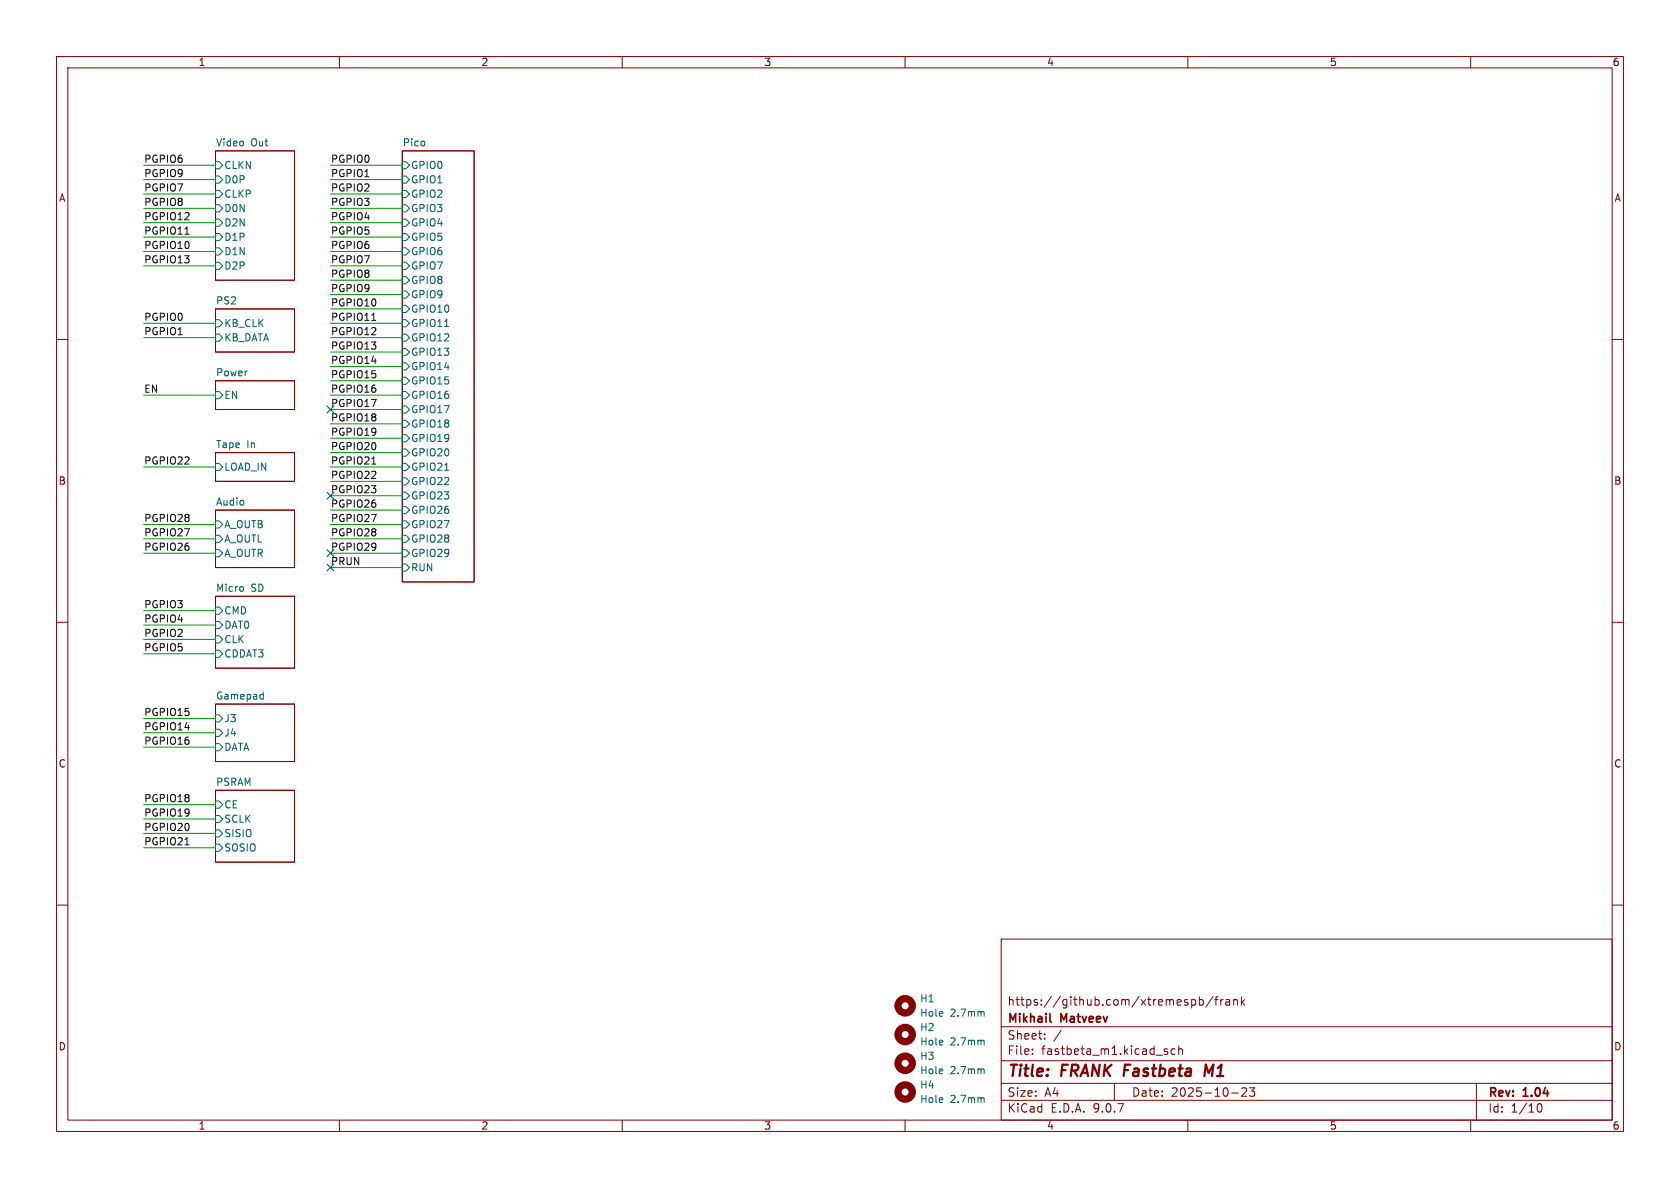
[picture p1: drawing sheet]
(kicad_sch
 (version 20250114)
 (generator "eeschema")
 (generator_version "9.0")
 (paper "A4")
 (title_block
  (title "${NAME} ${MODEL} ${VARIANT}")
  (date "${DATE}")
  (rev "${VERSION}")
  (company "Mikhail Matveev")
  (comment 1 "https://github.com/xtremespb/frank"))
 (lib_symbols
  (symbol "Mechanical:MountingHole"
   (pin_names
    (offset 1.016)) (exclude_from_sim yes) (in_bom no) (on_board yes)
   (property "Reference" "H" (at 0 5.08 0) (effects (font (size 1.27 1.27))))
   (property "Value" "MountingHole" (at 0 3.175 0) (effects (font (size 1.27 1.27))))
   (property "Footprint" "" (at 0 0 0) (effects (font (size 1.27 1.27)) (hide yes)))
   (property "Datasheet" "~" (at 0 0 0) (effects (font (size 1.27 1.27)) (hide yes)))
   (property "Description" "Mounting Hole without connection" (at 0 0 0) (effects (font (size 1.27 1.27)) (hide yes)))
   (symbol "MountingHole_0_1"
    (circle (center 0 0) (radius 1.27) (stroke (width 1.27) (type default)) (fill (type none))))
   (embedded_fonts no)))
 (no_connect
  (at 58.42 97.79))
 (no_connect
  (at 58.42 87.63))
 (no_connect
  (at 58.42 72.39))
 (no_connect
  (at 58.42 100.33))
 (wire
  (pts (xy 58.42 57.15) (xy 71.12 57.15))
  (stroke (width 0) (type default)))
 (wire
  (pts (xy 25.4 82.55) (xy 38.1 82.55))
  (stroke (width 0) (type default)))
 (wire
  (pts (xy 25.4 147.32) (xy 38.1 147.32))
  (stroke (width 0) (type default)))
 (wire
  (pts (xy 25.4 110.49) (xy 38.1 110.49))
  (stroke (width 0) (type default)))
 (wire
  (pts (xy 25.4 41.91) (xy 38.1 41.91))
  (stroke (width 0) (type default)))
 (wire
  (pts (xy 25.4 142.24) (xy 38.1 142.24))
  (stroke (width 0) (type default)))
 (wire
  (pts (xy 58.42 49.53) (xy 71.12 49.53))
  (stroke (width 0) (type default)))
 (wire
  (pts (xy 25.4 149.86) (xy 38.1 149.86))
  (stroke (width 0) (type default)))
 (wire
  (pts (xy 58.42 80.01) (xy 71.12 80.01))
  (stroke (width 0) (type default)))
 (wire
  (pts (xy 25.4 132.08) (xy 38.1 132.08))
  (stroke (width 0) (type default)))
 (wire
  (pts (xy 25.4 69.85) (xy 38.1 69.85))
  (stroke (width 0) (type default)))
 (wire
  (pts (xy 58.42 59.69) (xy 71.12 59.69))
  (stroke (width 0) (type default)))
 (wire
  (pts (xy 25.4 92.71) (xy 38.1 92.71))
  (stroke (width 0) (type default)))
 (wire
  (pts (xy 25.4 95.25) (xy 38.1 95.25))
  (stroke (width 0) (type default)))
 (wire
  (pts (xy 25.4 97.79) (xy 38.1 97.79))
  (stroke (width 0) (type default)))
 (wire
  (pts (xy 58.42 39.37) (xy 71.12 39.37))
  (stroke (width 0) (type default)))
 (wire
  (pts (xy 25.4 36.83) (xy 38.1 36.83))
  (stroke (width 0) (type default)))
 (wire
  (pts (xy 58.42 82.55) (xy 71.12 82.55))
  (stroke (width 0) (type default)))
 (wire
  (pts (xy 58.42 100.33) (xy 71.12 100.33))
  (stroke (width 0) (type default)))
 (wire
  (pts (xy 58.42 67.31) (xy 71.12 67.31))
  (stroke (width 0) (type default)))
 (wire
  (pts (xy 25.4 144.78) (xy 38.1 144.78))
  (stroke (width 0) (type default)))
 (wire
  (pts (xy 25.4 31.75) (xy 38.1 31.75))
  (stroke (width 0) (type default)))
 (wire
  (pts (xy 25.4 29.21) (xy 38.1 29.21))
  (stroke (width 0) (type default)))
 (wire
  (pts (xy 58.42 34.29) (xy 71.12 34.29))
  (stroke (width 0) (type default)))
 (wire
  (pts (xy 58.42 62.23) (xy 71.12 62.23))
  (stroke (width 0) (type default)))
 (wire
  (pts (xy 58.42 44.45) (xy 71.12 44.45))
  (stroke (width 0) (type default)))
 (wire
  (pts (xy 58.42 29.21) (xy 71.12 29.21))
  (stroke (width 0) (type default)))
 (wire
  (pts (xy 25.4 57.15) (xy 38.1 57.15))
  (stroke (width 0) (type default)))
 (wire
  (pts (xy 58.42 64.77) (xy 71.12 64.77))
  (stroke (width 0) (type default)))
 (wire
  (pts (xy 25.4 44.45) (xy 38.1 44.45))
  (stroke (width 0) (type default)))
 (wire
  (pts (xy 58.42 31.75) (xy 71.12 31.75))
  (stroke (width 0) (type default)))
 (wire
  (pts (xy 58.42 77.47) (xy 71.12 77.47))
  (stroke (width 0) (type default)))
 (wire
  (pts (xy 25.4 59.69) (xy 38.1 59.69))
  (stroke (width 0) (type default)))
 (wire
  (pts (xy 58.42 52.07) (xy 71.12 52.07))
  (stroke (width 0) (type default)))
 (wire
  (pts (xy 25.4 34.29) (xy 38.1 34.29))
  (stroke (width 0) (type default)))
 (wire
  (pts (xy 58.42 90.17) (xy 71.12 90.17))
  (stroke (width 0) (type default)))
 (wire
  (pts (xy 58.42 87.63) (xy 71.12 87.63))
  (stroke (width 0) (type default)))
 (wire
  (pts (xy 58.42 41.91) (xy 71.12 41.91))
  (stroke (width 0) (type default)))
 (wire
  (pts (xy 25.4 127) (xy 38.1 127))
  (stroke (width 0) (type default)))
 (wire
  (pts (xy 58.42 46.99) (xy 71.12 46.99))
  (stroke (width 0) (type default)))
 (wire
  (pts (xy 58.42 72.39) (xy 71.12 72.39))
  (stroke (width 0) (type default)))
 (wire
  (pts (xy 58.42 95.25) (xy 71.12 95.25))
  (stroke (width 0) (type default)))
 (wire
  (pts (xy 58.42 74.93) (xy 71.12 74.93))
  (stroke (width 0) (type default)))
 (wire
  (pts (xy 58.42 69.85) (xy 71.12 69.85))
  (stroke (width 0) (type default)))
 (wire
  (pts (xy 25.4 115.57) (xy 38.1 115.57))
  (stroke (width 0) (type default)))
 (wire
  (pts (xy 25.4 129.54) (xy 38.1 129.54))
  (stroke (width 0) (type default)))
 (wire
  (pts (xy 58.42 54.61) (xy 71.12 54.61))
  (stroke (width 0) (type default)))
 (wire
  (pts (xy 58.42 36.83) (xy 71.12 36.83))
  (stroke (width 0) (type default)))
 (wire
  (pts (xy 25.4 39.37) (xy 38.1 39.37))
  (stroke (width 0) (type default)))
 (wire
  (pts (xy 58.42 97.79) (xy 71.12 97.79))
  (stroke (width 0) (type default)))
 (wire
  (pts (xy 58.42 92.71) (xy 71.12 92.71))
  (stroke (width 0) (type default)))
 (wire
  (pts (xy 25.4 113.03) (xy 38.1 113.03))
  (stroke (width 0) (type default)))
 (wire
  (pts (xy 58.42 85.09) (xy 71.12 85.09))
  (stroke (width 0) (type default)))
 (wire
  (pts (xy 25.4 46.99) (xy 38.1 46.99))
  (stroke (width 0) (type default)))
 (wire
  (pts (xy 25.4 107.95) (xy 38.1 107.95))
  (stroke (width 0) (type default)))
 (label "PRUN"
  (at 58.42 100.33 0)
  (effects (font (size 1.27 1.27)) (justify left bottom)))
 (label "PGPIO17"
  (at 58.42 72.39 0)
  (effects (font (size 1.27 1.27)) (justify left bottom)))
 (label "PGPIO7"
  (at 25.4 34.29 0)
  (effects (font (size 1.27 1.27)) (justify left bottom)))
 (label "PGPIO29"
  (at 58.42 97.79 0)
  (effects (font (size 1.27 1.27)) (justify left bottom)))
 (label "PGPIO13"
  (at 58.42 62.23 0)
  (effects (font (size 1.27 1.27)) (justify left bottom)))
 (label "PGPIO3"
  (at 25.4 107.95 0)
  (effects (font (size 1.27 1.27)) (justify left bottom)))
 (label "PGPIO3"
  (at 58.42 36.83 0)
  (effects (font (size 1.27 1.27)) (justify left bottom)))
 (label "PGPIO10"
  (at 58.42 54.61 0)
  (effects (font (size 1.27 1.27)) (justify left bottom)))
 (label "PGPIO16"
  (at 25.4 132.08 0)
  (effects (font (size 1.27 1.27)) (justify left bottom)))
 (label "PGPIO19"
  (at 25.4 144.78 0)
  (effects (font (size 1.27 1.27)) (justify left bottom)))
 (label "PGPIO2"
  (at 58.42 34.29 0)
  (effects (font (size 1.27 1.27)) (justify left bottom)))
 (label "PGPIO14"
  (at 25.4 129.54 0)
  (effects (font (size 1.27 1.27)) (justify left bottom)))
 (label "PGPIO8"
  (at 58.42 49.53 0)
  (effects (font (size 1.27 1.27)) (justify left bottom)))
 (label "PGPIO21"
  (at 58.42 82.55 0)
  (effects (font (size 1.27 1.27)) (justify left bottom)))
 (label "PGPIO22"
  (at 25.4 82.55 0)
  (effects (font (size 1.27 1.27)) (justify left bottom)))
 (label "PGPIO5"
  (at 25.4 115.57 0)
  (effects (font (size 1.27 1.27)) (justify left bottom)))
 (label "PGPIO12"
  (at 25.4 39.37 0)
  (effects (font (size 1.27 1.27)) (justify left bottom)))
 (label "PGPIO15"
  (at 58.42 67.31 0)
  (effects (font (size 1.27 1.27)) (justify left bottom)))
 (label "PGPIO0"
  (at 58.42 29.21 0)
  (effects (font (size 1.27 1.27)) (justify left bottom)))
 (label "PGPIO20"
  (at 58.42 80.01 0)
  (effects (font (size 1.27 1.27)) (justify left bottom)))
 (label "PGPIO26"
  (at 58.42 90.17 0)
  (effects (font (size 1.27 1.27)) (justify left bottom)))
 (label "PGPIO26"
  (at 25.4 97.79 0)
  (effects (font (size 1.27 1.27)) (justify left bottom)))
 (label "PGPIO28"
  (at 58.42 95.25 0)
  (effects (font (size 1.27 1.27)) (justify left bottom)))
 (label "PGPIO6"
  (at 58.42 44.45 0)
  (effects (font (size 1.27 1.27)) (justify left bottom)))
 (label "PGPIO19"
  (at 58.42 77.47 0)
  (effects (font (size 1.27 1.27)) (justify left bottom)))
 (label "PGPIO13"
  (at 25.4 46.99 0)
  (effects (font (size 1.27 1.27)) (justify left bottom)))
 (label "PGPIO2"
  (at 25.4 113.03 0)
  (effects (font (size 1.27 1.27)) (justify left bottom)))
 (label "PGPIO6"
  (at 25.4 29.21 0)
  (effects (font (size 1.27 1.27)) (justify left bottom)))
 (label "PGPIO4"
  (at 58.42 39.37 0)
  (effects (font (size 1.27 1.27)) (justify left bottom)))
 (label "PGPIO18"
  (at 25.4 142.24 0)
  (effects (font (size 1.27 1.27)) (justify left bottom)))
 (label "PGPIO0"
  (at 25.4 57.15 0)
  (effects (font (size 1.27 1.27)) (justify left bottom)))
 (label "PGPIO8"
  (at 25.4 36.83 0)
  (effects (font (size 1.27 1.27)) (justify left bottom)))
 (label "PGPIO11"
  (at 25.4 41.91 0)
  (effects (font (size 1.27 1.27)) (justify left bottom)))
 (label "PGPIO11"
  (at 58.42 57.15 0)
  (effects (font (size 1.27 1.27)) (justify left bottom)))
 (label "PGPIO1"
  (at 25.4 59.69 0)
  (effects (font (size 1.27 1.27)) (justify left bottom)))
 (label "EN"
  (at 25.4 69.85 0)
  (effects (font (size 1.27 1.27)) (justify left bottom)))
 (label "PGPIO7"
  (at 58.42 46.99 0)
  (effects (font (size 1.27 1.27)) (justify left bottom)))
 (label "PGPIO28"
  (at 25.4 92.71 0)
  (effects (font (size 1.27 1.27)) (justify left bottom)))
 (label "PGPIO23"
  (at 58.42 87.63 0)
  (effects (font (size 1.27 1.27)) (justify left bottom)))
 (label "PGPIO20"
  (at 25.4 147.32 0)
  (effects (font (size 1.27 1.27)) (justify left bottom)))
 (label "PGPIO12"
  (at 58.42 59.69 0)
  (effects (font (size 1.27 1.27)) (justify left bottom)))
 (label "PGPIO21"
  (at 25.4 149.86 0)
  (effects (font (size 1.27 1.27)) (justify left bottom)))
 (label "PGPIO4"
  (at 25.4 110.49 0)
  (effects (font (size 1.27 1.27)) (justify left bottom)))
 (label "PGPIO16"
  (at 58.42 69.85 0)
  (effects (font (size 1.27 1.27)) (justify left bottom)))
 (label "PGPIO5"
  (at 58.42 41.91 0)
  (effects (font (size 1.27 1.27)) (justify left bottom)))
 (label "PGPIO15"
  (at 25.4 127 0)
  (effects (font (size 1.27 1.27)) (justify left bottom)))
 (label "PGPIO14"
  (at 58.42 64.77 0)
  (effects (font (size 1.27 1.27)) (justify left bottom)))
 (label "PGPIO9"
  (at 58.42 52.07 0)
  (effects (font (size 1.27 1.27)) (justify left bottom)))
 (label "PGPIO9"
  (at 25.4 31.75 0)
  (effects (font (size 1.27 1.27)) (justify left bottom)))
 (label "PGPIO27"
  (at 58.42 92.71 0)
  (effects (font (size 1.27 1.27)) (justify left bottom)))
 (label "PGPIO10"
  (at 25.4 44.45 0)
  (effects (font (size 1.27 1.27)) (justify left bottom)))
 (label "PGPIO27"
  (at 25.4 95.25 0)
  (effects (font (size 1.27 1.27)) (justify left bottom)))
 (label "PGPIO18"
  (at 58.42 74.93 0)
  (effects (font (size 1.27 1.27)) (justify left bottom)))
 (label "PGPIO22"
  (at 58.42 85.09 0)
  (effects (font (size 1.27 1.27)) (justify left bottom)))
 (label "PGPIO1"
  (at 58.42 31.75 0)
  (effects (font (size 1.27 1.27)) (justify left bottom)))
 (symbol
  (lib_id "Mechanical:MountingHole")
  (at 160.02 187.96 0)
  (unit 1)
  (exclude_from_sim yes)
  (in_bom no)
  (on_board yes)
  (dnp no)
  (fields_autoplaced yes)
  (property "Reference" "H3" (at 162.56 186.6899 0) (effects (font (size 1.27 1.27)) (justify left)))
  (property "Value" "Hole 2.7mm" (at 162.56 189.2299 0) (effects (font (size 1.27 1.27)) (justify left)))
  (property "Footprint" "FRANK:Mounting Hole (2.7mm)" (at 160.02 187.96 0) (effects (font (size 1.27 1.27)) (hide yes)))
  (property "Datasheet" "~" (at 160.02 187.96 0) (effects (font (size 1.27 1.27)) (hide yes)))
  (property "Description" "Mounting Hole without connection" (at 160.02 187.96 0) (effects (font (size 1.27 1.27)) (hide yes)))
  (property "AliExpress" "" (at 160.02 187.96 0) (effects (font (size 1.27 1.27)) (hide yes)))
  (property "Height" "" (at 160.02 187.96 0) (effects (font (size 1.27 1.27)) (hide yes)))
  (property "Manufacturer_Name" "" (at 160.02 187.96 0) (effects (font (size 1.27 1.27)) (hide yes)))
  (property "Manufacturer_Part_Number" "" (at 160.02 187.96 0) (effects (font (size 1.27 1.27)) (hide yes)))
  (property "Mouser Part Number" "" (at 160.02 187.96 0) (effects (font (size 1.27 1.27)) (hide yes)))
  (property "Mouser Price/Stock" "" (at 160.02 187.96 0) (effects (font (size 1.27 1.27)) (hide yes)))
  (property "Sim.Device" "" (at 160.02 187.96 0) (effects (font (size 1.27 1.27)) (hide yes))))
 (symbol
  (lib_id "Mechanical:MountingHole")
  (at 160.02 182.88 0)
  (unit 1)
  (exclude_from_sim yes)
  (in_bom no)
  (on_board yes)
  (dnp no)
  (fields_autoplaced yes)
  (property "Reference" "H2" (at 162.56 181.6099 0) (effects (font (size 1.27 1.27)) (justify left)))
  (property "Value" "Hole 2.7mm" (at 162.56 184.1499 0) (effects (font (size 1.27 1.27)) (justify left)))
  (property "Footprint" "FRANK:Mounting Hole (2.7mm)" (at 160.02 182.88 0) (effects (font (size 1.27 1.27)) (hide yes)))
  (property "Datasheet" "~" (at 160.02 182.88 0) (effects (font (size 1.27 1.27)) (hide yes)))
  (property "Description" "Mounting Hole without connection" (at 160.02 182.88 0) (effects (font (size 1.27 1.27)) (hide yes)))
  (property "AliExpress" "" (at 160.02 182.88 0) (effects (font (size 1.27 1.27)) (hide yes)))
  (property "Height" "" (at 160.02 182.88 0) (effects (font (size 1.27 1.27)) (hide yes)))
  (property "Manufacturer_Name" "" (at 160.02 182.88 0) (effects (font (size 1.27 1.27)) (hide yes)))
  (property "Manufacturer_Part_Number" "" (at 160.02 182.88 0) (effects (font (size 1.27 1.27)) (hide yes)))
  (property "Mouser Part Number" "" (at 160.02 182.88 0) (effects (font (size 1.27 1.27)) (hide yes)))
  (property "Mouser Price/Stock" "" (at 160.02 182.88 0) (effects (font (size 1.27 1.27)) (hide yes)))
  (property "Sim.Device" "" (at 160.02 182.88 0) (effects (font (size 1.27 1.27)) (hide yes))))
 (symbol
  (lib_id "Mechanical:MountingHole")
  (at 160.02 193.04 0)
  (unit 1)
  (exclude_from_sim yes)
  (in_bom no)
  (on_board yes)
  (dnp no)
  (fields_autoplaced yes)
  (property "Reference" "H4" (at 162.56 191.7699 0) (effects (font (size 1.27 1.27)) (justify left)))
  (property "Value" "Hole 2.7mm" (at 162.56 194.3099 0) (effects (font (size 1.27 1.27)) (justify left)))
  (property "Footprint" "FRANK:Mounting Hole (2.7mm)" (at 160.02 193.04 0) (effects (font (size 1.27 1.27)) (hide yes)))
  (property "Datasheet" "~" (at 160.02 193.04 0) (effects (font (size 1.27 1.27)) (hide yes)))
  (property "Description" "Mounting Hole without connection" (at 160.02 193.04 0) (effects (font (size 1.27 1.27)) (hide yes)))
  (property "AliExpress" "" (at 160.02 193.04 0) (effects (font (size 1.27 1.27)) (hide yes)))
  (property "Height" "" (at 160.02 193.04 0) (effects (font (size 1.27 1.27)) (hide yes)))
  (property "Manufacturer_Name" "" (at 160.02 193.04 0) (effects (font (size 1.27 1.27)) (hide yes)))
  (property "Manufacturer_Part_Number" "" (at 160.02 193.04 0) (effects (font (size 1.27 1.27)) (hide yes)))
  (property "Mouser Part Number" "" (at 160.02 193.04 0) (effects (font (size 1.27 1.27)) (hide yes)))
  (property "Mouser Price/Stock" "" (at 160.02 193.04 0) (effects (font (size 1.27 1.27)) (hide yes)))
  (property "Sim.Device" "" (at 160.02 193.04 0) (effects (font (size 1.27 1.27)) (hide yes))))
 (symbol
  (lib_id "Mechanical:MountingHole")
  (at 160.02 177.8 0)
  (unit 1)
  (exclude_from_sim yes)
  (in_bom no)
  (on_board yes)
  (dnp no)
  (fields_autoplaced yes)
  (property "Reference" "H1" (at 162.56 176.5299 0) (effects (font (size 1.27 1.27)) (justify left)))
  (property "Value" "Hole 2.7mm" (at 162.56 179.0699 0) (effects (font (size 1.27 1.27)) (justify left)))
  (property "Footprint" "FRANK:Mounting Hole (2.7mm)" (at 160.02 177.8 0) (effects (font (size 1.27 1.27)) (hide yes)))
  (property "Datasheet" "~" (at 160.02 177.8 0) (effects (font (size 1.27 1.27)) (hide yes)))
  (property "Description" "Mounting Hole without connection" (at 160.02 177.8 0) (effects (font (size 1.27 1.27)) (hide yes)))
  (property "AliExpress" "" (at 160.02 177.8 0) (effects (font (size 1.27 1.27)) (hide yes)))
  (property "Height" "" (at 160.02 177.8 0) (effects (font (size 1.27 1.27)) (hide yes)))
  (property "Manufacturer_Name" "" (at 160.02 177.8 0) (effects (font (size 1.27 1.27)) (hide yes)))
  (property "Manufacturer_Part_Number" "" (at 160.02 177.8 0) (effects (font (size 1.27 1.27)) (hide yes)))
  (property "Mouser Part Number" "" (at 160.02 177.8 0) (effects (font (size 1.27 1.27)) (hide yes)))
  (property "Mouser Price/Stock" "" (at 160.02 177.8 0) (effects (font (size 1.27 1.27)) (hide yes)))
  (property "Sim.Device" "" (at 160.02 177.8 0) (effects (font (size 1.27 1.27)) (hide yes))))
 (sheet
  (at 38.1 105.41)
  (size 13.97 12.7)
  (exclude_from_sim no)
  (in_bom yes)
  (on_board yes)
  (dnp no)
  (fields_autoplaced yes)
  (stroke (width 0.1524) (type solid))
  (fill (color 0 0 0 0.0000))
  (property "Sheetname" "Micro SD" (at 38.1 104.6984 0) (effects (font (size 1.27 1.27)) (justify left bottom)))
  (property "Sheetfile" "sd.kicad_sch" (at 38.1 118.6946 0) (effects (font (size 1.27 1.27)) (justify left top) (hide yes)))
  (pin "CMD" input (at 38.1 107.95 180) (effects (font (size 1.27 1.27)) (justify left)))
  (pin "DAT0" input (at 38.1 110.49 180) (effects (font (size 1.27 1.27)) (justify left)))
  (pin "CLK" input (at 38.1 113.03 180) (effects (font (size 1.27 1.27)) (justify left)))
  (pin "CDDAT3" input (at 38.1 115.57 180) (effects (font (size 1.27 1.27)) (justify left))))
 (sheet
  (at 38.1 80.01)
  (size 13.97 5.08)
  (exclude_from_sim no)
  (in_bom yes)
  (on_board yes)
  (dnp no)
  (fields_autoplaced yes)
  (stroke (width 0.1524) (type solid))
  (fill (color 0 0 0 0.0000))
  (property "Sheetname" "Tape In" (at 38.1 79.2984 0) (effects (font (size 1.27 1.27)) (justify left bottom)))
  (property "Sheetfile" "tape.kicad_sch" (at 38.1 85.6746 0) (effects (font (size 1.27 1.27)) (justify left top) (hide yes)))
  (pin "LOAD_IN" input (at 38.1 82.55 180) (effects (font (size 1.27 1.27)) (justify left))))
 (sheet
  (at 38.1 139.7)
  (size 13.97 12.7)
  (exclude_from_sim no)
  (in_bom yes)
  (on_board yes)
  (dnp no)
  (fields_autoplaced yes)
  (stroke (width 0.1524) (type solid))
  (fill (color 0 0 0 0.0000))
  (property "Sheetname" "PSRAM" (at 38.1 138.9884 0) (effects (font (size 1.27 1.27)) (justify left bottom)))
  (property "Sheetfile" "psram.kicad_sch" (at 38.1 152.9846 0) (effects (font (size 1.27 1.27)) (justify left top) (hide yes)))
  (pin "CE" input (at 38.1 142.24 180) (effects (font (size 1.27 1.27)) (justify left)))
  (pin "SCLK" input (at 38.1 144.78 180) (effects (font (size 1.27 1.27)) (justify left)))
  (pin "SISIO" input (at 38.1 147.32 180) (effects (font (size 1.27 1.27)) (justify left)))
  (pin "SOSIO" input (at 38.1 149.86 180) (effects (font (size 1.27 1.27)) (justify left))))
 (sheet
  (at 38.1 90.17)
  (size 13.97 10.16)
  (exclude_from_sim no)
  (in_bom yes)
  (on_board yes)
  (dnp no)
  (fields_autoplaced yes)
  (stroke (width 0.1524) (type solid))
  (fill (color 0 0 0 0.0000))
  (property "Sheetname" "Audio" (at 38.1 89.4584 0) (effects (font (size 1.27 1.27)) (justify left bottom)))
  (property "Sheetfile" "audio.kicad_sch" (at 38.1 100.9146 0) (effects (font (size 1.27 1.27)) (justify left top) (hide yes)))
  (pin "A_OUTB" input (at 38.1 92.71 180) (effects (font (size 1.27 1.27)) (justify left)))
  (pin "A_OUTL" input (at 38.1 95.25 180) (effects (font (size 1.27 1.27)) (justify left)))
  (pin "A_OUTR" input (at 38.1 97.79 180) (effects (font (size 1.27 1.27)) (justify left))))
 (sheet
  (at 38.1 67.31)
  (size 13.97 5.08)
  (exclude_from_sim no)
  (in_bom yes)
  (on_board yes)
  (dnp no)
  (fields_autoplaced yes)
  (stroke (width 0.1524) (type solid))
  (fill (color 0 0 0 0.0000))
  (property "Sheetname" "Power" (at 38.1 66.5984 0) (effects (font (size 1.27 1.27)) (justify left bottom)))
  (property "Sheetfile" "power.kicad_sch" (at 38.1 72.9746 0) (effects (font (size 1.27 1.27)) (justify left top) (hide yes)))
  (pin "EN" input (at 38.1 69.85 180) (effects (font (size 1.27 1.27)) (justify left))))
 (sheet
  (at 71.12 26.67)
  (size 12.7 76.2)
  (exclude_from_sim no)
  (in_bom yes)
  (on_board yes)
  (dnp no)
  (fields_autoplaced yes)
  (stroke (width 0.1524) (type solid))
  (fill (color 0 0 0 0.0000))
  (property "Sheetname" "Pico" (at 71.12 25.9584 0) (effects (font (size 1.27 1.27)) (justify left bottom)))
  (property "Sheetfile" "pico.kicad_sch" (at 71.12 103.4546 0) (effects (font (size 1.27 1.27)) (justify left top) (hide yes)))
  (pin "GPIO0" input (at 71.12 29.21 180) (effects (font (size 1.27 1.27)) (justify left)))
  (pin "GPIO1" input (at 71.12 31.75 180) (effects (font (size 1.27 1.27)) (justify left)))
  (pin "GPIO2" input (at 71.12 34.29 180) (effects (font (size 1.27 1.27)) (justify left)))
  (pin "GPIO3" input (at 71.12 36.83 180) (effects (font (size 1.27 1.27)) (justify left)))
  (pin "GPIO4" input (at 71.12 39.37 180) (effects (font (size 1.27 1.27)) (justify left)))
  (pin "GPIO5" input (at 71.12 41.91 180) (effects (font (size 1.27 1.27)) (justify left)))
  (pin "GPIO6" input (at 71.12 44.45 180) (effects (font (size 1.27 1.27)) (justify left)))
  (pin "GPIO7" input (at 71.12 46.99 180) (effects (font (size 1.27 1.27)) (justify left)))
  (pin "GPIO8" input (at 71.12 49.53 180) (effects (font (size 1.27 1.27)) (justify left)))
  (pin "GPIO9" input (at 71.12 52.07 180) (effects (font (size 1.27 1.27)) (justify left)))
  (pin "GPIO10" input (at 71.12 54.61 180) (effects (font (size 1.27 1.27)) (justify left)))
  (pin "GPIO11" input (at 71.12 57.15 180) (effects (font (size 1.27 1.27)) (justify left)))
  (pin "GPIO12" input (at 71.12 59.69 180) (effects (font (size 1.27 1.27)) (justify left)))
  (pin "GPIO13" input (at 71.12 62.23 180) (effects (font (size 1.27 1.27)) (justify left)))
  (pin "GPIO14" input (at 71.12 64.77 180) (effects (font (size 1.27 1.27)) (justify left)))
  (pin "GPIO15" input (at 71.12 67.31 180) (effects (font (size 1.27 1.27)) (justify left)))
  (pin "GPIO16" input (at 71.12 69.85 180) (effects (font (size 1.27 1.27)) (justify left)))
  (pin "GPIO17" input (at 71.12 72.39 180) (effects (font (size 1.27 1.27)) (justify left)))
  (pin "GPIO18" input (at 71.12 74.93 180) (effects (font (size 1.27 1.27)) (justify left)))
  (pin "GPIO19" input (at 71.12 77.47 180) (effects (font (size 1.27 1.27)) (justify left)))
  (pin "GPIO20" input (at 71.12 80.01 180) (effects (font (size 1.27 1.27)) (justify left)))
  (pin "GPIO21" input (at 71.12 82.55 180) (effects (font (size 1.27 1.27)) (justify left)))
  (pin "GPIO22" input (at 71.12 85.09 180) (effects (font (size 1.27 1.27)) (justify left)))
  (pin "GPIO23" input (at 71.12 87.63 180) (effects (font (size 1.27 1.27)) (justify left)))
  (pin "GPIO26" input (at 71.12 90.17 180) (effects (font (size 1.27 1.27)) (justify left)))
  (pin "GPIO27" input (at 71.12 92.71 180) (effects (font (size 1.27 1.27)) (justify left)))
  (pin "GPIO28" input (at 71.12 95.25 180) (effects (font (size 1.27 1.27)) (justify left)))
  (pin "GPIO29" input (at 71.12 97.79 180) (effects (font (size 1.27 1.27)) (justify left)))
  (pin "RUN" input (at 71.12 100.33 180) (effects (font (size 1.27 1.27)) (justify left))))
 (sheet
  (at 38.1 124.46)
  (size 13.97 10.16)
  (exclude_from_sim no)
  (in_bom yes)
  (on_board yes)
  (dnp no)
  (fields_autoplaced yes)
  (stroke (width 0.1524) (type solid))
  (fill (color 0 0 0 0.0000))
  (property "Sheetname" "Gamepad" (at 38.1 123.7484 0) (effects (font (size 1.27 1.27)) (justify left bottom)))
  (property "Sheetfile" "gamepad.kicad_sch" (at 38.1 135.2046 0) (effects (font (size 1.27 1.27)) (justify left top) (hide yes)))
  (pin "J3" input (at 38.1 127 180) (effects (font (size 1.27 1.27)) (justify left)))
  (pin "J4" input (at 38.1 129.54 180) (effects (font (size 1.27 1.27)) (justify left)))
  (pin "DATA" input (at 38.1 132.08 180) (effects (font (size 1.27 1.27)) (justify left))))
 (sheet
  (at 38.1 54.61)
  (size 13.97 7.62)
  (exclude_from_sim no)
  (in_bom yes)
  (on_board yes)
  (dnp no)
  (fields_autoplaced yes)
  (stroke (width 0.1524) (type solid))
  (fill (color 0 0 0 0.0000))
  (property "Sheetname" "PS2" (at 38.1 53.8984 0) (effects (font (size 1.27 1.27)) (justify left bottom)))
  (property "Sheetfile" "ps2.kicad_sch" (at 38.1 62.8146 0) (effects (font (size 1.27 1.27)) (justify left top) (hide yes)))
  (pin "KB_CLK" input (at 38.1 57.15 180) (effects (font (size 1.27 1.27)) (justify left)))
  (pin "KB_DATA" input (at 38.1 59.69 180) (effects (font (size 1.27 1.27)) (justify left))))
 (sheet
  (at 38.1 26.67)
  (size 13.97 22.86)
  (exclude_from_sim no)
  (in_bom yes)
  (on_board yes)
  (dnp no)
  (fields_autoplaced yes)
  (stroke (width 0.1524) (type solid))
  (fill (color 0 0 0 0.0000))
  (property "Sheetname" "Video Out" (at 38.1 25.9584 0) (effects (font (size 1.27 1.27)) (justify left bottom)))
  (property "Sheetfile" "hdmi.kicad_sch" (at 38.1 50.1146 0) (effects (font (size 1.27 1.27)) (justify left top) (hide yes)))
  (pin "CLKN" input (at 38.1 29.21 180) (effects (font (size 1.27 1.27)) (justify left)))
  (pin "D0P" input (at 38.1 31.75 180) (effects (font (size 1.27 1.27)) (justify left)))
  (pin "CLKP" input (at 38.1 34.29 180) (effects (font (size 1.27 1.27)) (justify left)))
  (pin "D0N" input (at 38.1 36.83 180) (effects (font (size 1.27 1.27)) (justify left)))
  (pin "D2N" input (at 38.1 39.37 180) (effects (font (size 1.27 1.27)) (justify left)))
  (pin "D1P" input (at 38.1 41.91 180) (effects (font (size 1.27 1.27)) (justify left)))
  (pin "D1N" input (at 38.1 44.45 180) (effects (font (size 1.27 1.27)) (justify left)))
  (pin "D2P" input (at 38.1 46.99 180) (effects (font (size 1.27 1.27)) (justify left))))
 (sheet_instances
  (path ""
   (page "1")))
 (embedded_fonts no))
